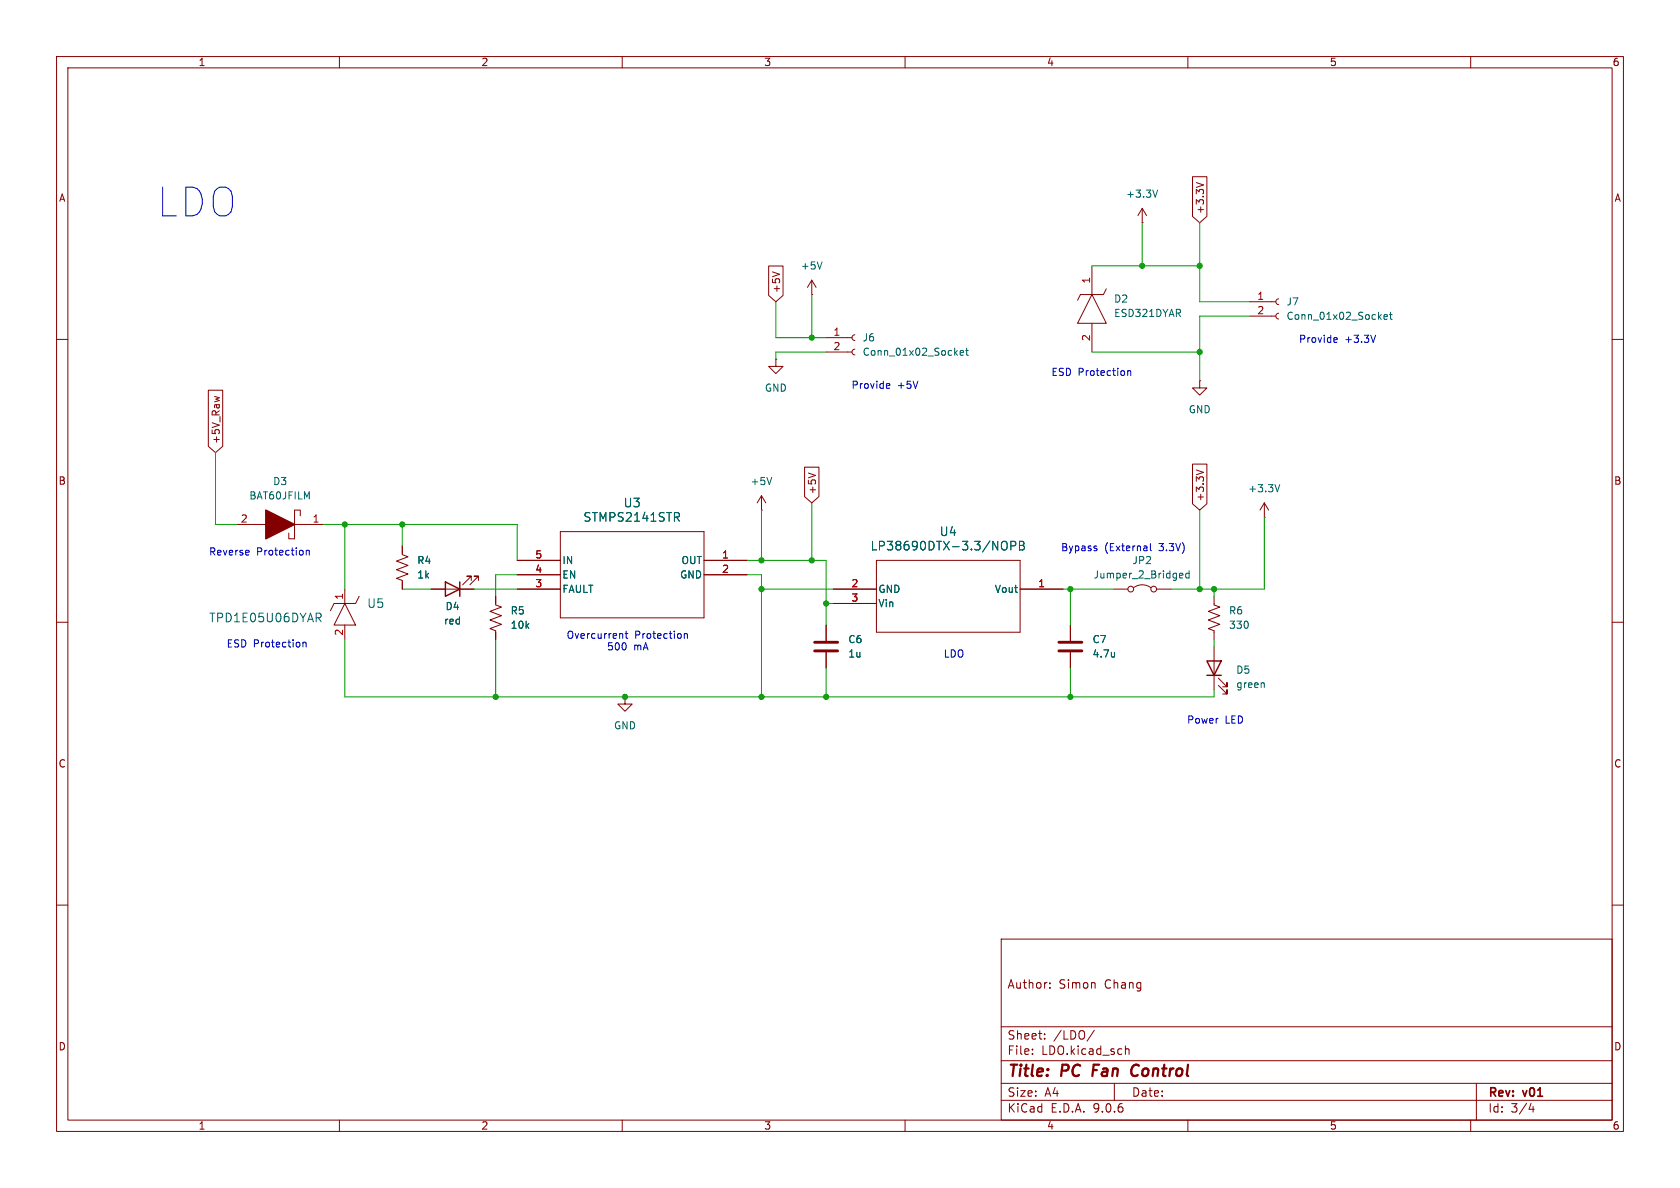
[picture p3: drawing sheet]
<svg xmlns="http://www.w3.org/2000/svg" width="297mm" height="210mm" viewBox="0 0 297 210" stroke-linecap="round" stroke-linejoin="round" font-family="sans-serif">
<g fill="none" stroke="#840000" stroke-width=".18">
<path d="M10 10h277v190h-277zM12 12h273v186h-273zM60 10v2M110 10v2M160 10v2M210 10v2M260 10v2M201.9 39.4h.1M201.9 36.8l-.7 1.3M201.9 36.8l.8 1.3M201.9 36.8v2.6M210.8 31.2h2.6v7.1l-1.3 1.1-1.3-1.1z"/>
<path d="M211.5 32.3l1.3 .4M135.9 47h2.5v5.2l-1.2 1.1-1.3-1.1zM136.6 48.1l1.2 .4M143.5 52.1h.1M143.5 49.5l-.8 1.3M143.5 49.5l.8 1.3M143.5 49.5v2.6M146 59.7h4.6M151.1 59.2l-.3 .1-.2 .4 .2 .3 .3 .2M193 52.1l2.6 5.1h-5.1zM193 47v5.1M193 57.2v5"/>
<path d="M195.6 51.1l-.5 1h-4.1l-.5 1M221 53.3h4.6M221 55.9h4.6M226.1 52.8l-.4 .2-.1 .3 .1 .4 .4 .1M226.1 55.4l-.4 .1-.1 .4 .1 .3 .4 .2M10 60h2M36.8 69h2.6v9.9l-1.3 1.1-1.3-1.1zM37.9 70.1l.9 .2M137.2 63.5v1.3h1.2l-1.2 1.2-1.3-1.2h1.3M137.2 63.5h.1M146 62.2h4.6M151.1 61.7l-.3 .2-.2 .3 .2 .4 .3 .1"/>
<path d="M212.1 67.3v1.3h1.3l-1.3 1.3-1.3-1.3h1.3M212.1 67.3h.1M285 60h2M41.9 92.7h5.1M52.1 92.7h5M53.1 91.2v-1h-1v5.1h-1v-1.1M71.1 96.5v1.5l1 .4-2 .8 2 .7-2 .8 2 .8-2 .7 1 .4v1.5M91.4 99.1h7.7M99.1 94h25.4v15.2h-25.4zM124.5 99.1h7.6M134.6 90.2h.1M134.6 87.6l-.7 1.3"/>
<path d="M134.6 87.6l.8 1.3M134.6 87.6v2.6M142.2 82.6h2.6v5.2l-1.3 1.1-1.3-1.1zM142.9 83.6l1.3 .4M154.9 99.1h25.4v12.7h-25.4zM210.8 82h2.6v7.1l-1.3 1.1-1.3-1.1zM211.5 83.1l1.3 .4M223.5 91.4h.1M223.5 88.9l-.7 1.3M223.5 88.9l.8 1.3M223.5 88.9v2.5M10 110h2"/>
<path d="M61 106.7h-1.9l-.7 1.3M61 106.7l1.9 3.8h-3.8zM61 104.1v2.6M61 110.5v2.5M63.5 105.4l-.6 1.3h-1.9M76.2 104.1h7.6M83.3 102.6v-.7h-.8h.8l-1.5 1.5M84.6 102.6v-.7h-.8h.8l-1.5 1.5M87.6 105.4v1.5l1 .4-2 .8 2 .7-2 .8 2 .8-2 .7 1 .4v1.5M91.4 101.6h7.7M91.4 104.1h7.7M124.5 101.6h7.6"/>
<path d="M146 110.5v2.8M146 115.3v2.8M147.3 104.1h7.6M147.3 106.7h7.6M180.3 104.1h7.7M189.2 110.5v2.8M189.2 115.3v2.8M196.8 104.1h2.6M200.4 103.9a2.54 2.54 0 0 1 3.1 0M204.5 104.1h2.5M214.6 105.4v1.5l1 .4-2 .8 2 .7-2 .8 2 .8-2 .7 1 .4v1.5M214.6 114.3v7.6"/>
<path d="M215.4 119.9l1.5 1.5v-.7v.7h-.7M285 110h2M110.5 123.2v1.3h1.3l-1.3 1.2-1.3-1.2h1.3M110.5 123.2h.1M215.4 121.2l1.5 1.5v-.8v.8h-.7M10 160h2M177 166h108v32h-108zM185.6 174.6v.1M185.6 173.8v.1M285 160h2M60 198v2M110 198v2"/>
<path d="M160 198v2M177 194.5h108M177 191.5h108M177 187.5h108M177 181.5h108M182.5 186.3v.1M182.5 185.5v.1M184.7 183.6v.1M184.7 182.8v.1M193.5 182.1l-1.3 2M197 191.5v3M199 184.9v1.5"/>
<path d="M199 185.5l.2-.1 .3 .1 .1 .9M210 198v2M260 198v2M261 191.5v6.5M270.7 195l-.4 1.1h.9M271 195.6v1"/>
<circle cx="199.9" cy="104.1" r=".51"/>
<circle cx="204" cy="104.1" r=".51"/>
</g>
<path d="M193.4 188.2l-.3 2M201 188.2a1.13 1.13 0 0 0-1 .7 1.13 1.13 0 0 0 .3 1.2l.2 .1 .5-.1" fill="none" stroke="#840000" stroke-width=".4"/>
<path d="M47 90.2l5.1 2.5-5.1 2.6z" fill="#840000" stroke="#840000" stroke-width=".25"/>
<g fill="none" stroke="#006464" stroke-width=".18">
<path d="M204.7 33.6l-.5 1.3M145.3 46.3l-.4 1.3M244.7 56l.6-.1-.1-.2-.3-.1-.2 .2v.6h.5M245.6 55.6h.5M245.8 55.2v1.1l.3 .2M169.7 62.4l.7-.1-.1-.3h-.4l-.2 .1 .1 .6h.5M170.7 62h.5M170.9 61.5v1.1l.3 .2M119.6 91.4l.5 .7M120 90.7l.1 .2-.1 .4M136.4 84.4l-.4 1.3M177.4 95.7a.51 .51 0 0 1 .7 .5v.5a.51 .51 0 0 1-.7 .5"/>
<path d="M178.7 96.5l.7-.1 .2-.2-.1-.4-.2-.1h-.6v1.5M180.2 95.7h.5l.3 .1v.3l-.3 .3a.41 .41 0 0 1 .4 .4 .41 .41 0 0 1-.3 .4h-.6zM180.2 96.4h.5M226.2 85.7l-.4 1.2M56.3 109.2l.5 .7M56.5 108.4l.3 .3-.1 .3-.2 .2M197 115.3v.8M197 116v.1M208.6 102.1h.5M208.6 101.4l.3-.1 .2 .3-.6 .2M210.2 101.4l-.3-.1-.3 .3 .1 .5h.5M210.2 100.9v1.3"/>
<path d="M223.4 120.8l.1 .7"/>
</g>
<path d="M78.7 102.9l2.6 1.2-2.6 1.3zM81.3 102.9v2.5M213.4 116.8h2.5l-1.3 2.6zM213.4 119.4h2.5" fill="none" stroke="#840000" stroke-width=".25"/>
<path d="M144 113.5h4.1M144 115.1h4.1M187.2 113.5h4.1M187.2 115.1h4.1" fill="none" stroke="#840000" stroke-width=".51"/>
<g fill="none" stroke="#009600" stroke-width=".18">
<path d="M201.9 39.4v7.6M212.1 39.4v13.9h8.9M137.2 53.3v6.4h8.8M143.5 52.1v7.6M193 47h19.1M221 55.9h-8.9v11.4M146 62.2h-8.8v1.3M193 62.2h19.1M38.1 80v12.7h3.8M57.1 92.7h34.3v6.4M61 92.7v11.4M71.1 92.7v3.8"/>
<path d="M132.1 99.1h13.9v11.4M134.6 90.2v8.9M143.5 88.9v10.2M212.1 90.2v13.9M223.5 91.4v12.7h-16.5M61 113v10.2h153.6v-1.3M71.1 104.1h5.1M83.8 104.1h7.6M87.6 113v10.2M91.4 101.6h-3.8v3.8M132.1 101.6h2.5v21.6M134.6 104.1h12.7"/>
<path d="M146 118.1v5.1M146 106.7h1.3M188 104.1h8.8M189.2 104.1v6.4M189.2 118.1v5.1M214.6 104.1v1.3M214.6 113v1.3"/>
</g>
<g fill="none" stroke="#0000c2" stroke-width=".18">
<path d="M236 59.7h.4v.3l-.6 .1M243.2 59.3l-.4 1.2M156.9 67.8l.4 .1v.2l-.6 .1M157.3 68.6l-.4 .1M199.4 65.5v.9M199.4 65.6l.1-.1 .3 .1 .1 .8M236.4 60.5h-.4M44 97.3v.3l-.6 .1M54.1 97.3v.8M54.1 97.4l.2-.1h.3l.1 .8M193.8 96.9l.1 .2-.1 .3M193.8 96.5l.1 .1"/>
<path d="M203.4 96.1v1.1l.2 .2M53.6 113.5v.9M53.6 113.6l.1-.1 .3 .1 .1 .8M109.9 112l.2 .2v.6M110.5 112h.5M110.7 111.6v1.1l.3 .1M121 112.1l.2-.1 .3 .1v.7M121 112v.8"/>
</g>
<g fill="#009600" stroke="#009600" stroke-width=".18">
<circle cx="61" cy="92.7" r=".46"/>
<circle cx="71.1" cy="92.7" r=".46"/>
<circle cx="110.5" cy="123.2" r=".46"/>
<circle cx="87.6" cy="123.2" r=".46"/>
<circle cx="189.2" cy="104.1" r=".46"/>
<circle cx="214.6" cy="104.1" r=".46"/>
<circle cx="189.2" cy="123.2" r=".46"/>
<circle cx="134.6" cy="99.1" r=".46"/>
<circle cx="134.6" cy="104.1" r=".46"/>
<circle cx="146" cy="106.7" r=".46"/>
<circle cx="134.6" cy="123.2" r=".46"/>
<circle cx="146" cy="123.2" r=".46"/>
<circle cx="143.5" cy="99.1" r=".46"/>
<circle cx="143.5" cy="59.7" r=".46"/>
<circle cx="212.1" cy="104.1" r=".46"/>
<circle cx="212.1" cy="47" r=".46"/>
<circle cx="212.1" cy="62.2" r=".46"/>
<circle cx="201.9" cy="47" r=".46"/>
</g>
<text font-size="7.1" fill="#0000c2" x="27.8" y="38.6">LDO</text>
<g font-size="2.8" fill="#840000">
<text x="178" y="190.9">Title:</text>
<text x="187.7" y="190.9">PC</text>
<text x="194" y="190.9">Fan</text>
<text x="201.6" y="190.9">Control</text>
</g>
<g font-size="2.1" fill="#006464">
<text x="110.2" y="89.9">U3</text>
<text x="103" y="92.4">STMPS2141STR</text>
<text x="166" y="95">U4</text>
<text x="153.8" y="97.5">LP38690DTX-3.3/NOPB</text>
<text x="64.8" y="107.7">U5</text>
<text x="36.9" y="110.2">TPD1E05U06DYAR</text>
</g>
<g font-size="2.1" fill="#840000">
<text x="178" y="175">Author:</text>
<text x="187.2" y="175">Simon</text>
<text x="195.3" y="175">Chang</text>
<text x="178" y="184">Sheet:</text>
<text x="186.2" y="184">/LDO/</text>
<text x="178" y="186.7">File:</text>
<text x="184.1" y="186.7">LDO.kicad_sch</text>
<text x="178" y="196.9">KiCad</text>
<text x="178" y="194.1">Size:</text>
<text x="184.7" y="194.1">A4</text>
<text x="185.7" y="196.9">E.D.A.</text>
<text x="193.3" y="196.9">9.0.6</text>
<text x="200" y="194.1">Date:</text>
<text x="263" y="194.3">Rev:</text>
<text x="263" y="196.9">Id:</text>
<text x="267.1" y="196.9">3/4</text>
<text x="269.4" y="194.3">v01</text>
</g>
<g font-size="1.8" fill="#840000">
<text x="35" y="11.9">1</text>
<text x="85" y="11.9">2</text>
<text x="135" y="11.9">3</text>
<text x="185" y="11.9">4</text>
<text x="235" y="11.9">5</text>
<text x="285" y="11.9">6</text>
<text x="10.3" y="35.9">A</text>
<text x="285.3" y="35.9">A</text>
<text x="213" y="37.9" transform="rotate(-90 213 37.9)">+3.3V</text>
<text x="138.1" y="51.9" transform="rotate(-90 138.1 51.9)">+5V</text>
<text x="39.1" y="78.6" transform="rotate(-90 39.1 78.6)">+5V_Raw</text>
<text x="10.3" y="85.9">B</text>
<text x="144.5" y="87.5" transform="rotate(-90 144.5 87.5)">+5V</text>
<text x="213" y="88.7" transform="rotate(-90 213 88.7)">+3.3V</text>
<text x="285.3" y="85.9">B</text>
<text x="10.3" y="135.9">C</text>
<text x="285.3" y="135.9">C</text>
<text x="10.3" y="185.9">D</text>
<text x="285.3" y="185.9">D</text>
<text x="35" y="199.9">1</text>
<text x="85" y="199.9">2</text>
<text x="135" y="199.9">3</text>
<text x="185" y="199.9">4</text>
<text x="235" y="199.9">5</text>
<text x="285" y="199.9">6</text>
</g>
<g font-size="1.8" fill="#006464">
<text x="199" y="35.2">+3.3V</text>
<text x="141.5" y="47.9">+5V</text>
<text x="196.9" y="53.7">D2</text>
<text x="196.9" y="56.2">ESD321DYAR</text>
<text x="227.3" y="54.2">J7</text>
<text x="227.3" y="56.7">Conn_01x02_Socket</text>
<text x="152.4" y="60.6">J6</text>
<text x="152.4" y="63.1">Conn_01x02_Socket</text>
<text x="135.1" y="69.4">GND</text>
<text x="210.1" y="73.3">GND</text>
<text x="44" y="88.5">BAT60JFILM</text>
<text x="48.2" y="86">D3</text>
<text x="132.6" y="86">+5V</text>
<text x="220.6" y="87.2">+3.3V</text>
<text x="73.7" y="99.9">R4</text>
<text x="99.3" y="99.9">IN</text>
<text x="120.4" y="99.9">OUT</text>
<text x="200.1" y="99.9">JP2</text>
<text x="73.7" y="102.5">1k</text>
<text x="99.3" y="102.5">EN</text>
<text x="99.3" y="105">FAULT</text>
<text x="120.1" y="102.5">GND</text>
<text x="155.2" y="105">GND</text>
<text x="155.2" y="107.5">Vin</text>
<text x="175.8" y="105">Vout</text>
<text x="193.2" y="102.5">Jumper_2_Bridged</text>
<text x="78.4" y="110.6">red</text>
<text x="78.7" y="108.1">D4</text>
<text x="90.2" y="108.8">R5</text>
<text x="90.2" y="111.4">10k</text>
<text x="149.9" y="113.9">C6</text>
<text x="193" y="113.9">C7</text>
<text x="217.2" y="108.8">R6</text>
<text x="217.2" y="111.4">330</text>
<text x="149.9" y="116.4">1u</text>
<text x="193" y="116.4">4.7u</text>
<text x="218.4" y="119.3">D5</text>
<text x="218.4" y="121.8">green</text>
<text x="108.5" y="129.1">GND</text>
</g>
<g font-size="1.8" fill="#a90000">
<text x="192.8" y="50.2" transform="rotate(-90 192.8 50.2)">1</text>
<text x="222.2" y="53.1">1</text>
<text x="147.2" y="59.4">1</text>
<text x="222.2" y="55.6">2</text>
<text x="147.2" y="62">2</text>
<text x="192.8" y="60.4" transform="rotate(-90 192.8 60.4)">2</text>
<text x="42.5" y="92.5">2</text>
<text x="55.2" y="92.5">1</text>
<text x="94.5" y="98.8">5</text>
<text x="94.5" y="101.3">4</text>
<text x="127.6" y="98.8">1</text>
<text x="127.6" y="101.3">2</text>
<text x="60.7" y="106.1" transform="rotate(-90 60.7 106.1)">1</text>
<text x="94.5" y="103.9">3</text>
<text x="150.4" y="103.9">2</text>
<text x="150.4" y="106.4">3</text>
<text x="183.4" y="103.9">1</text>
<text x="60.7" y="112.5" transform="rotate(-90 60.7 112.5)">2</text>
</g>
<g font-size="1.8" fill="#0000c2">
<text x="229.5" y="60.8">Provide</text>
<text x="237.7" y="60.8">+3.3V</text>
<text x="150.4" y="68.9">Provide</text>
<text x="158.6" y="68.9">+5V</text>
<text x="185.8" y="66.7">ESD Protection</text>
<text x="36.9" y="98.4">Reverse</text>
<text x="45.3" y="98.4">Protection</text>
<text x="187.5" y="97.6">Bypass</text>
<text x="195.3" y="97.6">(External</text>
<text x="205" y="97.6">3.3V)</text>
<text x="100.1" y="113.1">Overcurrent</text>
<text x="112.2" y="113.1">Protection</text>
<text x="40" y="114.7">ESD Protection</text>
<text x="107.2" y="115.2">500</text>
<text x="112" y="115.2">mA</text>
<text x="166.7" y="116.4">LDO</text>
<text x="209.8" y="128.1">Power</text>
<text x="216.6" y="128.1">LED</text>
</g>
</svg>
